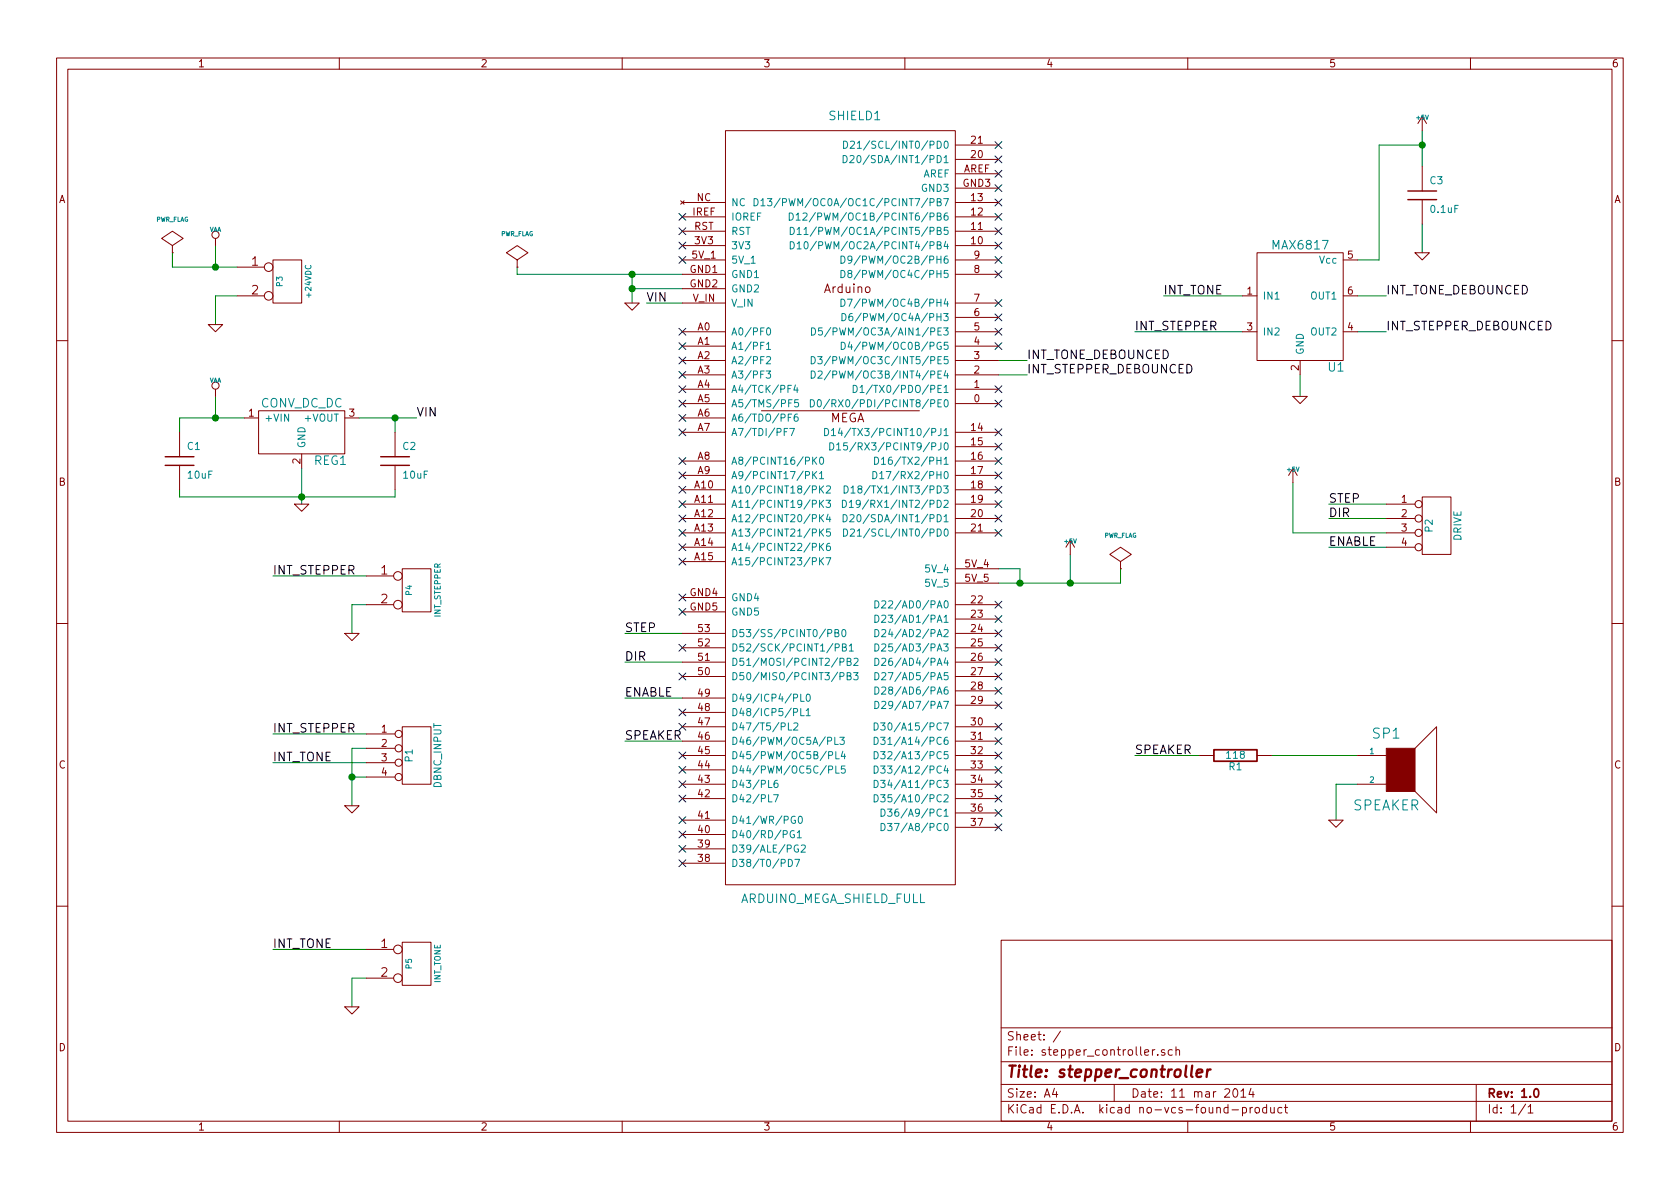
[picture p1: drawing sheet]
EESchema Schematic File Version 2
LIBS:stepper_controller-rescue
LIBS:power
LIBS:device
LIBS:transistors
LIBS:conn
LIBS:linear
LIBS:regul
LIBS:74xx
LIBS:cmos4000
LIBS:adc-dac
LIBS:memory
LIBS:xilinx
LIBS:microcontrollers
LIBS:dsp
LIBS:microchip
LIBS:analog_switches
LIBS:motorola
LIBS:texas
LIBS:intel
LIBS:audio
LIBS:interface
LIBS:digital-audio
LIBS:philips
LIBS:display
LIBS:cypress
LIBS:siliconi
LIBS:opto
LIBS:atmel
LIBS:contrib
LIBS:valves
LIBS:stepper_controller
LIBS:stepper_controller-cache
EELAYER 25 0
EELAYER END
$Descr A4 11693 8268
encoding utf-8
Sheet 1 1
Title "stepper_controller"
Date "11 mar 2014"
Rev "1.0"
Comp ""
Comment1 ""
Comment2 ""
Comment3 ""
Comment4 ""
$EndDescr
Wire Wire Line
	9450 1800 9600 1800
Wire Wire Line
	9600 1800 9600 1000
Connection ~ 9900 1000
Wire Wire Line
	9600 1000 9900 1000
Wire Wire Line
	9900 1550 9900 1750
Wire Wire Line
	9450 2300 9650 2300
Wire Wire Line
	8650 2300 7900 2300
Connection ~ 1500 2900
Wire Wire Line
	1700 2900 1250 2900
Wire Wire Line
	1250 2900 1250 3000
Connection ~ 7450 4050
Wire Wire Line
	6950 4050 7800 4050
Wire Wire Line
	7800 4050 7800 3950
Connection ~ 2100 3450
Wire Wire Line
	2750 3400 2750 3450
Wire Wire Line
	2500 2900 2900 2900
Wire Wire Line
	1500 2750 1500 2900
Wire Wire Line
	1500 2250 1500 2050
Wire Wire Line
	1500 2050 1650 2050
Wire Wire Line
	7450 3850 7450 4050
Connection ~ 7100 4050
Wire Wire Line
	7100 4050 7100 3950
Wire Wire Line
	7100 3950 6950 3950
Wire Wire Line
	4750 4400 4350 4400
Wire Wire Line
	4750 4850 4350 4850
Wire Wire Line
	2550 4000 1900 4000
Wire Wire Line
	2450 4400 2450 4200
Wire Wire Line
	2450 4200 2550 4200
Wire Wire Line
	6950 2600 7150 2600
Wire Wire Line
	8850 5250 9450 5250
Wire Wire Line
	4750 5150 4350 5150
Wire Wire Line
	9650 3800 9250 3800
Wire Wire Line
	9650 3500 9250 3500
Wire Wire Line
	2550 5100 1900 5100
Wire Wire Line
	2450 5600 2450 5200
Wire Wire Line
	2450 5200 2550 5200
Connection ~ 4400 2000
Wire Wire Line
	4750 2000 4400 2000
Wire Wire Line
	4400 1900 4400 2100
Wire Wire Line
	2550 5400 2450 5400
Connection ~ 2450 5400
Wire Wire Line
	2550 5300 1900 5300
Wire Wire Line
	9650 3600 9250 3600
Wire Wire Line
	9650 3700 9000 3700
Wire Wire Line
	9000 3700 9000 3350
Wire Wire Line
	9450 5450 9300 5450
Wire Wire Line
	9300 5450 9300 5700
Wire Wire Line
	8350 5250 7900 5250
Wire Wire Line
	4750 1900 3600 1900
Wire Wire Line
	3600 1900 3600 1850
Connection ~ 4400 1900
Wire Wire Line
	6950 2500 7150 2500
Wire Wire Line
	2550 6800 2450 6800
Wire Wire Line
	2450 6800 2450 7000
Wire Wire Line
	2550 6600 1900 6600
Wire Wire Line
	4750 4600 4350 4600
Wire Wire Line
	1500 1700 1500 1850
Wire Wire Line
	1200 1750 1200 1850
Wire Wire Line
	1200 1850 1650 1850
Connection ~ 1500 1850
Wire Wire Line
	2100 3250 2100 3500
Wire Wire Line
	2750 3000 2750 2900
Connection ~ 2750 2900
Wire Wire Line
	4750 2100 4500 2100
Wire Wire Line
	1250 3400 1250 3450
Wire Wire Line
	1250 3450 2750 3450
Wire Wire Line
	8650 2050 8100 2050
Wire Wire Line
	9450 2050 9650 2050
Wire Wire Line
	9050 2600 9050 2750
Wire Wire Line
	9900 900  9900 1150
$Comp
L +5V #PWR13
U 1 1
P 9900 900
F 0 "#PWR13" H 9900 990 20  0001 C CNN
F 1 "+5V" H 9900 990 30  0000 C CNN
F 2 "" H 9900 900 60  0001 C CNN
F 3 "" H 9900 900 60  0001 C CNN
	1    9900 900 
	1    0    0    -1  
$EndComp
$Comp
L GND-RESCUE-stepper_controller #PWR14
U 1 1
P 9900 1750
F 0 "#PWR14" H 9900 1750 30  0001 C CNN
F 1 "GND" H 9900 1680 30  0001 C CNN
F 2 "" H 9900 1750 60  0001 C CNN
F 3 "" H 9900 1750 60  0001 C CNN
	1    9900 1750
	1    0    0    -1  
$EndComp
$Comp
L C-RESCUE-stepper_controller C3
U 1 1
P 9900 1350
F 0 "C3" H 9950 1450 50  0000 L CNN
F 1 "0.1uF" H 9950 1250 50  0000 L CNN
F 2 "" H 9900 1350 60  0001 C CNN
F 3 "" H 9900 1350 60  0001 C CNN
	1    9900 1350
	1    0    0    -1  
$EndComp
$Comp
L GND-RESCUE-stepper_controller #PWR11
U 1 1
P 9050 2750
F 0 "#PWR11" H 9050 2750 30  0001 C CNN
F 1 "GND" H 9050 2680 30  0001 C CNN
F 2 "" H 9050 2750 60  0001 C CNN
F 3 "" H 9050 2750 60  0001 C CNN
	1    9050 2750
	1    0    0    -1  
$EndComp
Text Label 9650 2300 0    60   ~ 0
INT_STEPPER_DEBOUNCED
Text Label 9650 2050 0    60   ~ 0
INT_TONE_DEBOUNCED
Text Label 7150 2600 0    60   ~ 0
INT_STEPPER_DEBOUNCED
Text Label 7150 2500 0    60   ~ 0
INT_TONE_DEBOUNCED
$Comp
L MAX6817 U1
U 1 1
P 9050 2300
F 0 "U1" H 9300 2050 60  0000 C CNN
F 1 "MAX6817" H 9050 2900 60  0000 C CNN
F 2 "" H 9050 2300 60  0001 C CNN
F 3 "" H 9050 2300 60  0001 C CNN
	1    9050 2300
	1    0    0    -1  
$EndComp
$Comp
L C-RESCUE-stepper_controller C1
U 1 1
P 1250 3200
F 0 "C1" H 1300 3300 50  0000 L CNN
F 1 "10uF" H 1300 3100 50  0000 L CNN
F 2 "" H 1250 3200 60  0001 C CNN
F 3 "" H 1250 3200 60  0001 C CNN
	1    1250 3200
	1    0    0    -1  
$EndComp
NoConn ~ 4750 1800
Text Label 4500 2100 0    60   ~ 0
VIN
$Comp
L C-RESCUE-stepper_controller C2
U 1 1
P 2750 3200
F 0 "C2" H 2800 3300 50  0000 L CNN
F 1 "10uF" H 2800 3100 50  0000 L CNN
F 2 "" H 2750 3200 60  0001 C CNN
F 3 "" H 2750 3200 60  0001 C CNN
	1    2750 3200
	1    0    0    -1  
$EndComp
Text Label 2900 2900 0    60   ~ 0
VIN
$Comp
L GND-RESCUE-stepper_controller #PWR4
U 1 1
P 2100 3500
F 0 "#PWR4" H 2100 3500 30  0001 C CNN
F 1 "GND" H 2100 3430 30  0001 C CNN
F 2 "" H 2100 3500 60  0001 C CNN
F 3 "" H 2100 3500 60  0001 C CNN
	1    2100 3500
	1    0    0    -1  
$EndComp
$Comp
L VAA #PWR3
U 1 1
P 1500 2750
F 0 "#PWR3" H 1500 2810 30  0001 C CNN
F 1 "VAA" H 1500 2860 30  0000 C CNN
F 2 "" H 1500 2750 60  0001 C CNN
F 3 "" H 1500 2750 60  0001 C CNN
	1    1500 2750
	1    0    0    -1  
$EndComp
$Comp
L CONV_DC_DC REG1
U 1 1
P 2100 2900
F 0 "REG1" H 2300 2600 60  0000 C CNN
F 1 "CONV_DC_DC" H 2100 3000 60  0000 C CNN
F 2 "" H 2100 2900 60  0001 C CNN
F 3 "" H 2100 2900 60  0001 C CNN
	1    2100 2900
	1    0    0    -1  
$EndComp
$Comp
L PWR_FLAG #FLG1
U 1 1
P 1200 1750
F 0 "#FLG1" H 1200 2020 30  0001 C CNN
F 1 "PWR_FLAG" H 1200 1980 30  0000 C CNN
F 2 "" H 1200 1750 60  0001 C CNN
F 3 "" H 1200 1750 60  0001 C CNN
	1    1200 1750
	1    0    0    -1  
$EndComp
$Comp
L GND-RESCUE-stepper_controller #PWR2
U 1 1
P 1500 2250
F 0 "#PWR2" H 1500 2250 30  0001 C CNN
F 1 "GND" H 1500 2180 30  0001 C CNN
F 2 "" H 1500 2250 60  0001 C CNN
F 3 "" H 1500 2250 60  0001 C CNN
	1    1500 2250
	1    0    0    -1  
$EndComp
$Comp
L VAA #PWR1
U 1 1
P 1500 1700
F 0 "#PWR1" H 1500 1760 30  0001 C CNN
F 1 "VAA" H 1500 1810 30  0000 C CNN
F 2 "" H 1500 1700 60  0001 C CNN
F 3 "" H 1500 1700 60  0001 C CNN
	1    1500 1700
	1    0    0    -1  
$EndComp
$Comp
L CONN_2 P3
U 1 1
P 2000 1950
F 0 "P3" V 1950 1950 40  0000 C CNN
F 1 "+24VDC" V 2150 1950 40  0000 C CNN
F 2 "" H 2000 1950 60  0001 C CNN
F 3 "" H 2000 1950 60  0001 C CNN
	1    2000 1950
	1    0    0    -1  
$EndComp
$Comp
L CONN_2 P5
U 1 1
P 2900 6700
F 0 "P5" V 2850 6700 40  0000 C CNN
F 1 "INT_TONE" V 3050 6700 40  0000 C CNN
F 2 "" H 2900 6700 60  0001 C CNN
F 3 "" H 2900 6700 60  0001 C CNN
	1    2900 6700
	1    0    0    -1  
$EndComp
$Comp
L CONN_2 P4
U 1 1
P 2900 4100
F 0 "P4" V 2850 4100 40  0000 C CNN
F 1 "INT_STEPPER" V 3050 4100 40  0000 C CNN
F 2 "" H 2900 4100 60  0001 C CNN
F 3 "" H 2900 4100 60  0001 C CNN
	1    2900 4100
	1    0    0    -1  
$EndComp
$Comp
L +5V #PWR10
U 1 1
P 9000 3350
F 0 "#PWR10" H 9000 3440 20  0001 C CNN
F 1 "+5V" H 9000 3440 30  0000 C CNN
F 2 "" H 9000 3350 60  0001 C CNN
F 3 "" H 9000 3350 60  0001 C CNN
	1    9000 3350
	1    0    0    -1  
$EndComp
$Comp
L +5V #PWR9
U 1 1
P 7450 3850
F 0 "#PWR9" H 7450 3940 20  0001 C CNN
F 1 "+5V" H 7450 3940 30  0000 C CNN
F 2 "" H 7450 3850 60  0001 C CNN
F 3 "" H 7450 3850 60  0001 C CNN
	1    7450 3850
	1    0    0    -1  
$EndComp
NoConn ~ 4750 4500
Text Label 4350 4400 0    60   ~ 0
STEP
NoConn ~ 4750 4700
Text Label 4350 4600 0    60   ~ 0
DIR
NoConn ~ 4750 4950
Text Label 4350 4850 0    60   ~ 0
ENABLE
Text Label 1900 6600 0    60   ~ 0
INT_TONE
Text Label 1900 4000 0    60   ~ 0
INT_STEPPER
NoConn ~ 6950 3700
NoConn ~ 6950 3600
Text Label 8100 2050 0    60   ~ 0
INT_TONE
Text Label 7900 2300 0    60   ~ 0
INT_STEPPER
$Comp
L PWR_FLAG #FLG2
U 1 1
P 3600 1850
F 0 "#FLG2" H 3600 2120 30  0001 C CNN
F 1 "PWR_FLAG" H 3600 2080 30  0000 C CNN
F 2 "" H 3600 1850 60  0001 C CNN
F 3 "" H 3600 1850 60  0001 C CNN
	1    3600 1850
	1    0    0    -1  
$EndComp
$Comp
L PWR_FLAG #FLG3
U 1 1
P 7800 3950
F 0 "#FLG3" H 7800 4220 30  0001 C CNN
F 1 "PWR_FLAG" H 7800 4180 30  0000 C CNN
F 2 "" H 7800 3950 60  0001 C CNN
F 3 "" H 7800 3950 60  0001 C CNN
	1    7800 3950
	1    0    0    -1  
$EndComp
NoConn ~ 6950 4500
Text Label 7900 5250 0    60   ~ 0
SPEAKER
$Comp
L SPEAKER SP1
U 1 1
P 9750 5350
F 0 "SP1" H 9650 5600 70  0000 C CNN
F 1 "SPEAKER" H 9650 5100 70  0000 C CNN
F 2 "" H 9750 5350 60  0001 C CNN
F 3 "" H 9750 5350 60  0001 C CNN
	1    9750 5350
	1    0    0    -1  
$EndComp
$Comp
L R-RESCUE-stepper_controller R1
U 1 1
P 8600 5250
F 0 "R1" V 8680 5250 50  0000 C CNN
F 1 "118" V 8600 5250 50  0000 C CNN
F 2 "" H 8600 5250 60  0001 C CNN
F 3 "" H 8600 5250 60  0001 C CNN
	1    8600 5250
	0    1    1    0   
$EndComp
$Comp
L GND-RESCUE-stepper_controller #PWR12
U 1 1
P 9300 5700
F 0 "#PWR12" H 9300 5700 30  0001 C CNN
F 1 "GND" H 9300 5630 30  0001 C CNN
F 2 "" H 9300 5700 60  0001 C CNN
F 3 "" H 9300 5700 60  0001 C CNN
	1    9300 5700
	1    0    0    -1  
$EndComp
Text Label 4350 5150 0    60   ~ 0
SPEAKER
NoConn ~ 6950 4700
Text Label 9250 3800 0    60   ~ 0
ENABLE
Text Label 9250 3600 0    60   ~ 0
DIR
Text Label 9250 3500 0    60   ~ 0
STEP
$Comp
L CONN_4 P2
U 1 1
P 10000 3650
F 0 "P2" V 9950 3650 50  0000 C CNN
F 1 "DRIVE" V 10150 3650 50  0000 C CNN
F 2 "" H 10000 3650 60  0001 C CNN
F 3 "" H 10000 3650 60  0001 C CNN
	1    10000 3650
	1    0    0    -1  
$EndComp
$Comp
L GND-RESCUE-stepper_controller #PWR7
U 1 1
P 2450 7000
F 0 "#PWR7" H 2450 7000 30  0001 C CNN
F 1 "GND" H 2450 6930 30  0001 C CNN
F 2 "" H 2450 7000 60  0001 C CNN
F 3 "" H 2450 7000 60  0001 C CNN
	1    2450 7000
	1    0    0    -1  
$EndComp
$Comp
L GND-RESCUE-stepper_controller #PWR5
U 1 1
P 2450 4400
F 0 "#PWR5" H 2450 4400 30  0001 C CNN
F 1 "GND" H 2450 4330 30  0001 C CNN
F 2 "" H 2450 4400 60  0001 C CNN
F 3 "" H 2450 4400 60  0001 C CNN
	1    2450 4400
	1    0    0    -1  
$EndComp
Text Label 1900 5300 0    60   ~ 0
INT_TONE
Text Label 1900 5100 0    60   ~ 0
INT_STEPPER
$Comp
L GND-RESCUE-stepper_controller #PWR6
U 1 1
P 2450 5600
F 0 "#PWR6" H 2450 5600 30  0001 C CNN
F 1 "GND" H 2450 5530 30  0001 C CNN
F 2 "" H 2450 5600 60  0001 C CNN
F 3 "" H 2450 5600 60  0001 C CNN
	1    2450 5600
	1    0    0    -1  
$EndComp
$Comp
L CONN_4 P1
U 1 1
P 2900 5250
F 0 "P1" V 2850 5250 50  0000 C CNN
F 1 "DBNC_INPUT" V 3050 5250 50  0000 C CNN
F 2 "" H 2900 5250 60  0001 C CNN
F 3 "" H 2900 5250 60  0001 C CNN
	1    2900 5250
	1    0    0    -1  
$EndComp
NoConn ~ 4750 1600
NoConn ~ 6950 4400
NoConn ~ 6950 4300
NoConn ~ 6950 4200
NoConn ~ 6950 1800
NoConn ~ 6950 2100
NoConn ~ 6950 2200
NoConn ~ 6950 4600
NoConn ~ 6950 4800
NoConn ~ 6950 4900
NoConn ~ 6950 5050
NoConn ~ 6950 5150
NoConn ~ 6950 5250
NoConn ~ 6950 5350
NoConn ~ 6950 5450
NoConn ~ 6950 5550
NoConn ~ 6950 5650
NoConn ~ 6950 5750
NoConn ~ 4750 6000
NoConn ~ 4750 5900
NoConn ~ 4750 4150
NoConn ~ 4750 4250
NoConn ~ 4750 5050
NoConn ~ 4750 5250
NoConn ~ 4750 5350
NoConn ~ 4750 5450
NoConn ~ 4750 5550
NoConn ~ 4750 5700
NoConn ~ 4750 5800
NoConn ~ 6950 3500
NoConn ~ 6950 3400
NoConn ~ 6950 3300
NoConn ~ 6950 3200
NoConn ~ 6950 3100
NoConn ~ 6950 3000
NoConn ~ 6950 2800
NoConn ~ 6950 2700
NoConn ~ 6950 2400
NoConn ~ 6950 2300
NoConn ~ 6950 1900
NoConn ~ 6950 1700
NoConn ~ 6950 1600
NoConn ~ 6950 1500
NoConn ~ 6950 1400
NoConn ~ 6950 1300
NoConn ~ 6950 1200
NoConn ~ 6950 1100
NoConn ~ 6950 1000
NoConn ~ 4750 3800
NoConn ~ 4750 3900
NoConn ~ 4750 3700
NoConn ~ 4750 3600
NoConn ~ 4750 3500
NoConn ~ 4750 3400
NoConn ~ 4750 3300
NoConn ~ 4750 3200
NoConn ~ 4750 3000
NoConn ~ 4750 2900
NoConn ~ 4750 2800
NoConn ~ 4750 2700
NoConn ~ 4750 2600
NoConn ~ 4750 2500
NoConn ~ 4750 2400
NoConn ~ 4750 2300
NoConn ~ 4750 1700
NoConn ~ 4750 1500
$Comp
L GND-RESCUE-stepper_controller #PWR8
U 1 1
P 4400 2100
F 0 "#PWR8" H 4400 2100 30  0001 C CNN
F 1 "GND" H 4400 2030 30  0001 C CNN
F 2 "" H 4400 2100 60  0001 C CNN
F 3 "" H 4400 2100 60  0001 C CNN
	1    4400 2100
	1    0    0    -1  
$EndComp
$Comp
L ARDUINO_MEGA_SHIELD_FULL SHIELD1
U 1 1
P 5900 3550
F 0 "SHIELD1" H 5950 6300 60  0000 C CNN
F 1 "ARDUINO_MEGA_SHIELD_FULL" H 5800 850 60  0000 C CNN
F 2 "" H 5900 3550 60  0001 C CNN
F 3 "" H 5900 3550 60  0001 C CNN
	1    5900 3550
	1    0    0    -1  
$EndComp
$EndSCHEMATC
